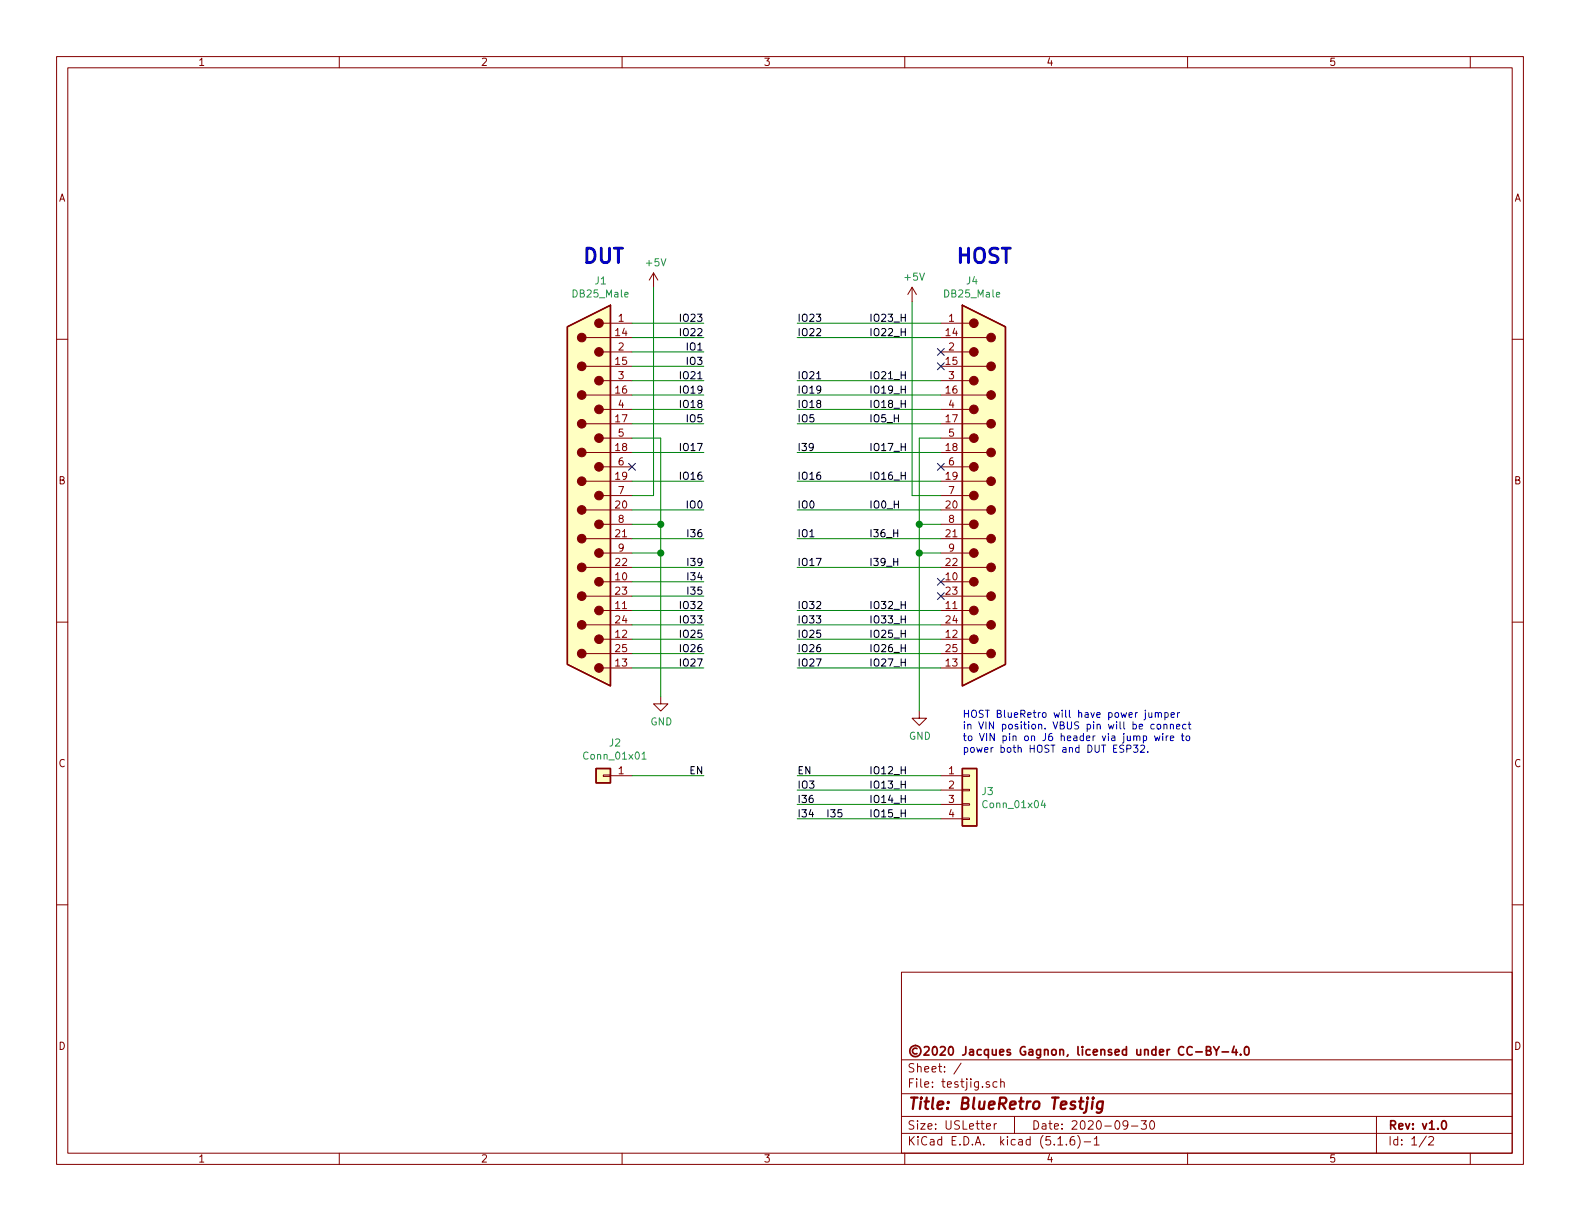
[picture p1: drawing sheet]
EESchema Schematic File Version 4
EELAYER 30 0
EELAYER END
$Descr USLetter 11000 8500
encoding utf-8
Sheet 1 2
Title "BlueRetro Testjig"
Date "2020-09-30"
Rev "v1.0"
Comp "©2020 Jacques Gagnon, licensed under CC-BY-4.0"
Comment1 ""
Comment2 ""
Comment3 ""
Comment4 ""
$EndDescr
$Comp
L testjig:DB25_Male J1
U 1 1
P 4100 3450
F 0 "J1" H 4018 1958 50  0000 C CNN
F 1 "DB25_Male" H 4018 2049 50  0000 C CNN
F 2 "" H 4100 3450 50  0001 C CNN
F 3 " ~" H 4100 3450 50  0001 C CNN
	1    4100 3450
	-1   0    0    1   
$EndComp
$Comp
L testjig:DB25_Male J4
U 1 1
P 6850 3450
F 0 "J4" H 6768 1958 50  0000 C CNN
F 1 "DB25_Male" H 6768 2049 50  0000 C CNN
F 2 "" H 6850 3450 50  0001 C CNN
F 3 " ~" H 6850 3450 50  0001 C CNN
	1    6850 3450
	1    0    0    1   
$EndComp
$Comp
L testjig:GND #PWR02
U 1 1
P 4600 4850
F 0 "#PWR02" H 4600 4600 50  0001 C CNN
F 1 "GND" H 4605 4677 50  0000 C CNN
F 2 "" H 4600 4850 50  0001 C CNN
F 3 "" H 4600 4850 50  0001 C CNN
	1    4600 4850
	1    0    0    -1  
$EndComp
Wire Wire Line
	4400 3050 4600 3050
Wire Wire Line
	4600 3050 4600 3650
Wire Wire Line
	4400 3650 4600 3650
Connection ~ 4600 3650
Wire Wire Line
	4600 3650 4600 3850
Wire Wire Line
	4400 3850 4600 3850
Connection ~ 4600 3850
Wire Wire Line
	4600 3850 4600 4850
Text Notes 4050 1850 0    100  ~ 20
DUT
Text Notes 6650 1850 0    100  ~ 20
HOST
Wire Wire Line
	4400 3450 4550 3450
Wire Wire Line
	4550 3450 4550 2000
$Comp
L testjig:+5V #PWR01
U 1 1
P 4550 2000
F 0 "#PWR01" H 4550 1850 50  0001 C CNN
F 1 "+5V" H 4565 2173 50  0000 C CNN
F 2 "" H 4550 2000 50  0001 C CNN
F 3 "" H 4550 2000 50  0001 C CNN
	1    4550 2000
	1    0    0    -1  
$EndComp
Text Notes 6700 5250 0    50   ~ 0
HOST BlueRetro will have power jumper\nin VIN position. VBUS pin will be connect\nto VIN pin on J6 header via jump wire to\npower both HOST and DUT ESP32.
$Comp
L testjig:+5V #PWR03
U 1 1
P 6350 2100
F 0 "#PWR03" H 6350 1950 50  0001 C CNN
F 1 "+5V" H 6365 2273 50  0000 C CNN
F 2 "" H 6350 2100 50  0001 C CNN
F 3 "" H 6350 2100 50  0001 C CNN
	1    6350 2100
	1    0    0    -1  
$EndComp
$Comp
L testjig:GND #PWR04
U 1 1
P 6400 4950
F 0 "#PWR04" H 6400 4700 50  0001 C CNN
F 1 "GND" H 6405 4777 50  0000 C CNN
F 2 "" H 6400 4950 50  0001 C CNN
F 3 "" H 6400 4950 50  0001 C CNN
	1    6400 4950
	1    0    0    -1  
$EndComp
Wire Wire Line
	6550 3050 6400 3050
Wire Wire Line
	6400 3050 6400 3650
Wire Wire Line
	6550 3650 6400 3650
Connection ~ 6400 3650
Wire Wire Line
	6400 3650 6400 3850
Wire Wire Line
	6550 3850 6400 3850
Connection ~ 6400 3850
Wire Wire Line
	6400 3850 6400 4950
Wire Wire Line
	6550 3450 6350 3450
Wire Wire Line
	6350 3450 6350 2100
NoConn ~ 6550 3250
NoConn ~ 4400 3250
Wire Wire Line
	4400 2250 4900 2250
Wire Wire Line
	4400 2350 4900 2350
Wire Wire Line
	4400 2450 4900 2450
Wire Wire Line
	4400 2550 4900 2550
Wire Wire Line
	4400 2650 4900 2650
Wire Wire Line
	4400 2750 4900 2750
Wire Wire Line
	4400 2850 4900 2850
Wire Wire Line
	4400 2950 4900 2950
Wire Wire Line
	4400 3150 4900 3150
Wire Wire Line
	4400 3350 4900 3350
Wire Wire Line
	4400 3550 4900 3550
Wire Wire Line
	4400 3750 4900 3750
Wire Wire Line
	4400 3950 4900 3950
Wire Wire Line
	4400 4050 4900 4050
Wire Wire Line
	4400 4150 4900 4150
Wire Wire Line
	4400 4250 4900 4250
Wire Wire Line
	4400 4350 4900 4350
Wire Wire Line
	4400 4450 4900 4450
Wire Wire Line
	4400 4550 4900 4550
Wire Wire Line
	4400 4650 4900 4650
$Comp
L testjig:Conn_01x01 J2
U 1 1
P 4200 5400
F 0 "J2" H 4118 5175 50  0000 C CNN
F 1 "Conn_01x01" H 4118 5266 50  0000 C CNN
F 2 "" H 4200 5400 50  0001 C CNN
F 3 "~" H 4200 5400 50  0001 C CNN
	1    4200 5400
	-1   0    0    1   
$EndComp
Wire Wire Line
	4400 5400 4900 5400
Text Label 4900 2250 2    50   ~ 0
IO23
Text Label 4900 2350 2    50   ~ 0
IO22
Text Label 4900 2450 2    50   ~ 0
IO1
Text Label 4900 2550 2    50   ~ 0
IO3
Text Label 4900 2650 2    50   ~ 0
IO21
Text Label 4900 2750 2    50   ~ 0
IO19
Text Label 4900 2850 2    50   ~ 0
IO18
Text Label 4900 2950 2    50   ~ 0
IO5
Text Label 4900 3150 2    50   ~ 0
IO17
Text Label 4900 3350 2    50   ~ 0
IO16
Text Label 4900 3550 2    50   ~ 0
IO0
Text Label 4900 3750 2    50   ~ 0
I36
Text Label 4900 4050 2    50   ~ 0
I34
Text Label 4900 4150 2    50   ~ 0
I35
Text Label 4900 3950 2    50   ~ 0
I39
Text Label 4900 4250 2    50   ~ 0
IO32
Text Label 4900 4350 2    50   ~ 0
IO33
Text Label 4900 4450 2    50   ~ 0
IO25
Text Label 4900 4550 2    50   ~ 0
IO26
Text Label 4900 4650 2    50   ~ 0
IO27
Text Label 4900 5400 2    50   ~ 0
EN
Wire Wire Line
	5550 2250 6550 2250
Wire Wire Line
	5550 2350 6550 2350
Wire Wire Line
	5550 2650 6550 2650
Wire Wire Line
	5550 2750 6550 2750
Wire Wire Line
	5550 2850 6550 2850
Wire Wire Line
	5550 2950 6550 2950
Wire Wire Line
	5550 3150 6550 3150
Wire Wire Line
	5550 3350 6550 3350
Wire Wire Line
	5550 3550 6550 3550
Wire Wire Line
	5550 3750 6550 3750
Wire Wire Line
	5550 3950 6550 3950
Wire Wire Line
	5550 4250 6550 4250
Wire Wire Line
	5550 4350 6550 4350
Wire Wire Line
	5550 4450 6550 4450
Wire Wire Line
	5550 4550 6550 4550
Wire Wire Line
	5550 4650 6550 4650
Text Label 6050 2250 0    50   ~ 0
IO23_H
Text Label 6050 2350 0    50   ~ 0
IO22_H
Text Label 6050 2650 0    50   ~ 0
IO21_H
Text Label 6050 2750 0    50   ~ 0
IO19_H
Text Label 6050 2850 0    50   ~ 0
IO18_H
Text Label 6050 2950 0    50   ~ 0
IO5_H
Text Label 6050 3150 0    50   ~ 0
IO17_H
Text Label 6050 3350 0    50   ~ 0
IO16_H
Text Label 6050 3550 0    50   ~ 0
IO0_H
Text Label 6050 3750 0    50   ~ 0
I36_H
Text Label 6050 3950 0    50   ~ 0
I39_H
Text Label 6050 4250 0    50   ~ 0
IO32_H
Text Label 6050 4350 0    50   ~ 0
IO33_H
Text Label 6050 4450 0    50   ~ 0
IO25_H
Text Label 6050 4550 0    50   ~ 0
IO26_H
Text Label 6050 4650 0    50   ~ 0
IO27_H
Text Label 5550 3750 0    50   ~ 0
IO1
Text Label 5550 3950 0    50   ~ 0
IO17
NoConn ~ 6550 2450
NoConn ~ 6550 2550
$Comp
L testjig:Conn_01x04 J3
U 1 1
P 6750 5500
F 0 "J3" H 6830 5492 50  0000 L CNN
F 1 "Conn_01x04" H 6830 5401 50  0000 L CNN
F 2 "" H 6750 5500 50  0001 C CNN
F 3 "~" H 6750 5500 50  0001 C CNN
	1    6750 5500
	1    0    0    -1  
$EndComp
Wire Wire Line
	6550 5400 5550 5400
Wire Wire Line
	6550 5500 5550 5500
Wire Wire Line
	6550 5600 5550 5600
Wire Wire Line
	6550 5700 5550 5700
Text Label 6050 5400 0    50   ~ 0
IO12_H
Text Label 6050 5500 0    50   ~ 0
IO13_H
Text Label 6050 5600 0    50   ~ 0
IO14_H
Text Label 6050 5700 0    50   ~ 0
IO15_H
Text Label 5550 5400 0    50   ~ 0
EN
Text Label 5550 5500 0    50   ~ 0
IO3
Text Label 5550 3350 0    50   ~ 0
IO16
Text Label 5550 2250 0    50   ~ 0
IO23
Text Label 5550 2350 0    50   ~ 0
IO22
Text Label 5550 2650 0    50   ~ 0
IO21
Text Label 5550 2750 0    50   ~ 0
IO19
Text Label 5550 2850 0    50   ~ 0
IO18
Text Label 5550 2950 0    50   ~ 0
IO5
Text Label 5550 3150 0    50   ~ 0
I39
Text Label 5550 5600 0    50   ~ 0
I36
Text Label 5550 3550 0    50   ~ 0
IO0
Text Label 5550 5700 0    50   ~ 0
I34
Text Label 5750 5700 0    50   ~ 0
I35
NoConn ~ 6550 4050
NoConn ~ 6550 4150
Text Label 5550 4250 0    50   ~ 0
IO32
Text Label 5550 4350 0    50   ~ 0
IO33
Text Label 5550 4450 0    50   ~ 0
IO25
Text Label 5550 4550 0    50   ~ 0
IO26
Text Label 5550 4650 0    50   ~ 0
IO27
$Sheet
S 12100 6450 1300 850 
U 5F74D5A9
F0 "LatencyTest" 50
F1 "LatencyTest.sch" 50
$EndSheet
$EndSCHEMATC
